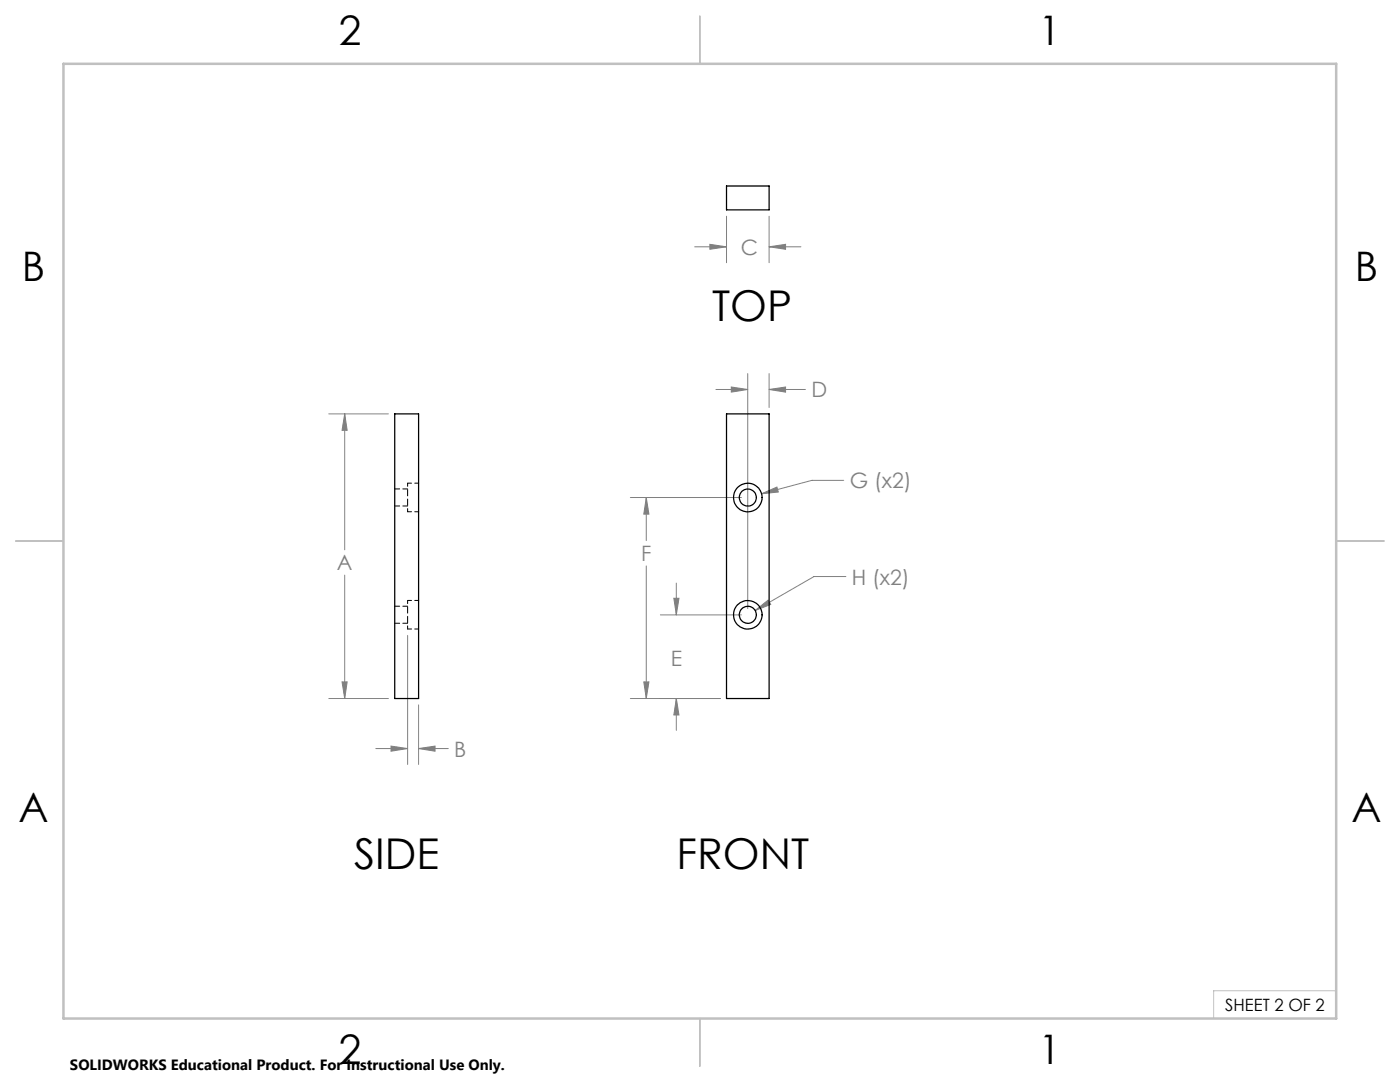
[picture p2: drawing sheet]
<svg xmlns="http://www.w3.org/2000/svg" width="279mm" height="216mm" viewBox="0 0 279 216" stroke-linecap="round" stroke-linejoin="round" font-family="sans-serif">
<g fill="none" stroke="#808080" stroke-width=".2">
<path d="M138.6 49.2h6.4M141.7 48.8l3.3 .4-3.3 .5zM145 43.1v9.3M153.5 43.1v9.3M153.5 49.2h6.3M153.5 49.2l3.3-.4v.9zM142.9 77.7h6.3M145.9 77.2l3.3 .5-3.3 .5zM149.2 74.5v46.9M153.5 74.5v6.8M153.5 77.7h7.2M153.5 77.7l3.3-.5v1z"/>
<path d="M65.6 82.6h11.9M68.8 82.6l.5 3.3h-1zM68.8 82.6v27.1M125.8 99.3h22.2M129 99.3v8.6M129 99.3l.5 3.3h-1zM152 98.5l3-1.3 .3 1zM168.4 95.8h-6.4l-10 2.7M68.8 114.8v24.6M129 112.9v26.5M134.5 119.4h1l-.5 3.3zM135 116.3v6.4"/>
<path d="M168.8 115h-6.3l-11.8 6.8M65.6 139.4h11.9M68.3 136.1h1l-.5 3.3zM81.4 126.8v25.7M125.8 139.4h17.9M128.5 136.1h1l-.5 3.3zM131.8 122.7h16.2M135 139.4v6.3M135 139.4l.5 3.3h-1zM150.7 121.8l2.6-2.1 .5 .9zM75 149.4h6.4M78 148.9l3.4 .5-3.4 .5z"/>
<path d="M83.5 140.7v11.8M83.5 149.4h6M83.5 149.4l3.3-.5v1z"/>
</g>
<path d="M266.7 197.7h-24.5v5.5" fill="none" stroke="#c0c0c0" stroke-width=".2"/>
<path d="M139.7 3.2v9.5M3.1 107.9h9.6M266.7 107.9h9.5M139.7 203.2v9.6" fill="none" stroke="#c0c0c0" stroke-width=".25"/>
<path d="M12.7 12.7h254v190.5h-254z" fill="none" stroke="#c0c0c0" stroke-width=".5"/>
<path d="M135 139.4l.5 3.3h-1zM134.5 119.4h1l-.5 3.3zM128.5 136.1h1l-.5 3.3zM129 99.3l.5 3.3h-1zM145.9 77.2l3.3 .5-3.3 .5zM153.5 77.7l3.3-.5v1zM152 98.5l3.3-.3-.3-1zM150.7 121.8l3.1-1.2-.5-.9zM78 148.9l3.4 .5-3.4 .5zM83.5 149.4l3.3-.5v1zM68.8 82.6l.5 3.3h-1zM68.3 136.1h1l-.5 3.3zM153.5 49.2l3.3-.4v.9zM141.7 48.8l3.3 .4-3.3 .5z" fill="#808080"/>
<g fill="none" stroke="#000" stroke-width=".25">
<path d="M145 37.1h8.5v4.8h-8.5zM78.8 82.6h4.7v56.8h-4.7zM145 82.6h8.5v56.8h-8.5z"/>
<circle cx="149.2" cy="99.3" r="2.86"/>
<circle cx="149.3" cy="99.3" r="1.7"/>
<circle cx="149.2" cy="122.7" r="2.85"/>
<circle cx="149.3" cy="122.7" r="1.7"/>
</g>
<path d="M81.4 96.4v5.7M81.4 119.8v5.7" fill="none" stroke="#000" stroke-width=".2" stroke-dasharray="1.3 .6" stroke-dashoffset=".6"/>
<path d="M83.6 96.4h-2.2M81.4 102.1h2.2M83.6 119.8h-2.2M81.4 125.5h2.2" fill="none" stroke="#000" stroke-width=".2" stroke-dasharray="1.3 .6" stroke-dashoffset=".5"/>
<path d="M81.4 97.6h-2.6M78.8 101h2.6M78.8 124.4h2.6M81.4 121h-2.6" fill="none" stroke="#000" stroke-width=".2" stroke-dasharray="1.3 .6" stroke-dashoffset=".3"/>
<g font-size="8.5">
<text x="142.1" y="64.1">TOP</text>
<text x="70.7" y="173.4">SIDE</text>
<text x="135" y="173.4">FRONT</text>
</g>
<g font-size="8.1">
<text x="67.6" y="8.9">2</text>
<text x="207.3" y="8.9">1</text>
<text x="4.4" y="56.2">B</text>
<text x="270.4" y="56.2">B</text>
<text x="3.7" y="164.1">A</text>
<text x="269.7" y="164.1">A</text>
<text x="67.6" y="212.4">2</text>
<text x="207.3" y="212.4">1</text>
</g>
<g font-size="4.2" fill="#808080">
<text x="147.8" y="50.8">C</text>
<text x="161.9" y="79.3">D</text>
<text x="169.6" y="97.4">G (x2)</text>
<text x="67.2" y="113.8">A</text>
<text x="128" y="112">F</text>
<text x="170" y="116.6">H (x2)</text>
<text x="133.9" y="132.9">E</text>
<text x="90.6" y="151">B</text>
</g>
<text font-size="3.4" x="244.5" y="201.7">SHEET 2 OF 2</text>
<text font-size="3" x="14" y="213.5">SOLIDWORKS Educational Product. For Instructional Use Only.</text>
</svg>
